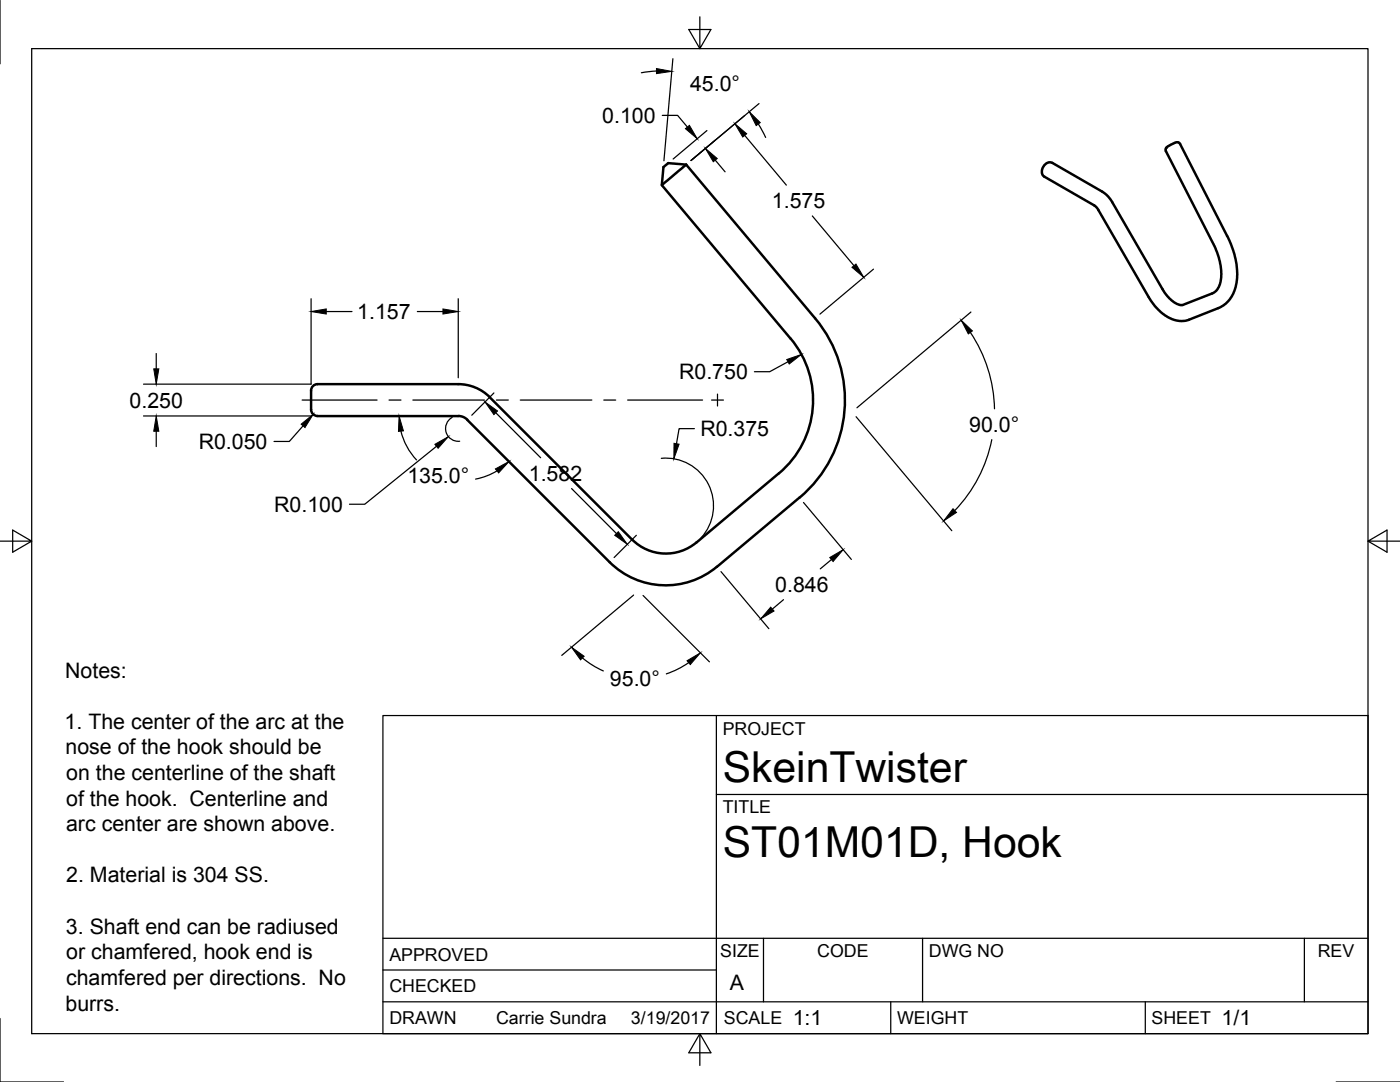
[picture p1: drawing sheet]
<svg xmlns="http://www.w3.org/2000/svg" width="279mm" height="216mm" viewBox="0 0 279 216" stroke-linecap="round" stroke-linejoin="round" font-family="sans-serif">
<!-- layer: Visible -->
<path d="M136.9 32.8l-4.8 4.1M136.9 32.8l-3.5-.2h-.2l-.8 .7-.3 3.6 25.7 30.7a19.1 19.1 0 0 1-2.3 26.8l-16.5 13.9M136.9 32.8l25.8 30.7M208.5 32.9l.8-.5 .7 .1 10 5.7 1.2 1.1 .7 .9 10.2 17.7 1.3 1.7 1.4 1 1.2 .3 6.3-2.6 .7-.7 .5-1 .2-1.3v-1.3l-.4-2.6-.9-2.2-9.8-19.1 .1-.5 .4-.4 1.7-.8h.4l.3 .2 10.1 20a13 13 0 0 1 .9 9l-.4 1.1-.6 1-1.3 1.2-.9 .5-6 2.4a6.2 6.2 0 0 1-6.5-2.3l-1.4-1.9-10.6-18.2-.4-.4-10-5.7a1.59 1.59 0 0 1 .1-2.4zM162.7 63.5a25.4 25.4 0 0 1-3.1 35.8l-16.5 13.8M126.2 107.7l-28.4-28.4a8.9 8.9 0 0 0-6.3-2.6h-28.1a1.53 1.53 0 0 0-1.3 2v2a2.44 2.44 0 0 0 .5 2.1l.8 .2h28.1l1.1 .3 .7 .4 28.4 28.5a15.9 15.9 0 0 0 21.4 .9M126.2 107.7a9.5 9.5 0 0 0 12.8 .5" fill="none" stroke="#000" stroke-width=".5"/>
<!-- layer: Border -->
<path d="M0 .1v12.6M6.3 9.7h266.7v196.6h-266.7zM139.7 3.4v6.3l2.2-3.8h-4.4l2.2 3.8M0 108h6.3l-3.8-2.2v4.4l3.8-2.2M273 108l3.8 2.2v-4.4l-3.8 2.2h6.3M0 203.2v12.7h12.7M139.7 206.3l-2.2 3.8h4.4l-2.2-3.8v6.3M266.7 215.9h12.6" fill="none" stroke="#000" stroke-width=".25"/>
<!-- layer: Titleblock -->
<path d="M76.4 142.8h196.6v63.5h-196.6zM143 158.5h130M143 142.8v63.5M76.4 199.9h196.6M76.4 193.6h66.6M76.4 187.2h196.6M152.4 187.2v12.7M177.8 199.9v6.4M184.1 187.2v12.7M228.6 199.9v6.4M260.3 187.2v12.7" fill="none" stroke="#000" stroke-width=".25"/>
<!-- layer: Dimensions -->
<g fill="none" stroke="#000" stroke-width=".25">
<path d="M131 14.2l-3 .3M134.3 11.7l-1.8 20.4M132.2 23h3l2 2.4M141.1 26.1l-6.8 5.6M142.7 32l2 2.3M148.6 27l8.3 9.9M151.3 24.7l1.5 2.7M151.5 20.7l-13.6 11.3M62.1 59.6v17.1h-33.5M91.5 59.6v15.8M162.1 43.1l8.3 9.9M174.3 53.7l-10.7 9"/>
<path d="M31.2 70.5v3.1M65.1 62.2h5.1M83.3 62.2h5.1M98.6 78.4l-4.4 4.5M157.3 72.2l-3.7 2h-3M193.7 66.3a28.4 28.4 0 0 1 4.8 15.3M193.8 62.3l-22.8 19.1M28.6 83h33.5M31.2 86.1v3M60.5 85l-2.8 3.1h-3M80 86a12.8 12.8 0 0 0 3.1 5.8M87.1 89.1l-14.3 11.5h-3.1"/>
<path d="M90.2 83.3a2.54 2.54 0 0 0-1.2 3 2.54 2.54 0 0 0 2.7 1.7M98.9 82.4l9 8.9M99.2 93.9l-2.4 1.2-1.9 .5M114.1 97.5l8.9 9M132 91.5a9.5 9.5 0 0 1 9.4 5.2 9.5 9.5 0 0 1-1.5 10.6M138.6 85.5h-3.1l-.5 3M170.8 83.2l19.1 22.7M197.9 87.7a28.4 28.4 0 0 1-7.4 14.2M126.4 118.7l-14.3 12.1M127 106.8l-4.4 4.5M128.3 118.8l13.3 13.3M143.9 114.1l9.5 11.3"/>
<path d="M156.4 119.7l-2.2 1.8M160.4 100.3l9.5 11.3M165.9 111.6l-2.2 1.9M116.2 131.3l2.3 1.6 1.9 1M137.5 132.2l-2.5 1.5-2 .8"/>
</g>
<g fill="#000" stroke="#000" stroke-width=".2">
<path d="M131 13.7l3.1 .5-3.1 .5zM136.8 25.7l.8-.7 1.5 2.7zM140.8 29.6l2.3 2-.8 .7zM146.7 24.7l2.3 2-.8 .6zM149.5 22.3l2.2 2.2-.8 .6zM170 53.3l.8-.6 1.6 2.6zM30.7 73.6h1l-.5 3.1zM62.1 62.2l3-.6v1.1zM88.4 61.6l3.1 .6-3.1 .5zM157 71.7l2.9-1-2.4 1.9zM191.8 63.9l2.3 2.1-.9 .6zM31.2 83l.5 3.1h-1z"/>
<path d="M60.1 84.6l2.4-1.9-1.6 2.6zM79.6 83l.9 3-1 .1zM86.8 88.7l2.7-1.6-2.1 2.4zM98.9 93.6l2.7-1.5-2.1 2.3zM96.8 80.2l2.5 1.8-.7 .7zM134.5 88.5l1 .1-1 2.9zM122.7 106.8l.7-.7 1.8 2.5zM165.6 111.3l2.7-1.6-2 2.3zM190.2 101.5l.7 .7-2.6 1.8zM114 129.1l2.6 1.8-.7 .8zM137.1 131.8l2.7-1.5-2 2.3zM153.8 121.1l.7 .8-2.7 1.6z"/>
</g>
<!-- layer: Center Lines -->
<path d="M60.3 79.8h15M77.6 79.8h2.4M82.4 79.8h14.3M99.1 79.8h2.3M103.8 79.8h14.3M120.5 79.8h2.4M125.3 79.8h14.9M142 79.8h2.4M143.2 78.6v2.4" fill="none" stroke="#000" stroke-width=".25"/>
<g font-size="8.5">
<text x="144.2" y="156">SkeinTwister</text>
<text x="144.2" y="171">ST01M01D, Hook</text>
</g>
<g font-size="4.3">
<text x="137.7" y="18.2">45.0°</text>
<text x="120.2" y="24.5">0.100</text>
<text x="154.1" y="41.5">1.575</text>
<text x="71.3" y="63.7">1.157</text>
<text x="135.5" y="75.7">R0.750</text>
<text x="25.9" y="81.3">0.250</text>
<text x="39.7" y="89.6">R0.050</text>
<text x="139.8" y="87">R0.375</text>
<text x="193.4" y="86.2">90.0°</text>
<text x="105.5" y="95.9">1.582</text>
<text x="81.3" y="96.4">135.0°</text>
<text x="54.7" y="102.1">R0.100</text>
<text x="154.7" y="118.1">0.846</text>
<text x="13" y="135.2">Notes:</text>
<text x="121.7" y="136.9">95.0°</text>
<text x="12.9" y="145.4">1. The center of the arc at the</text>
<text x="13.1" y="150.5">nose of the hook should be</text>
<text x="13.2" y="155.7">on the centerline of the shaft</text>
<text x="13.2" y="160.8">of the hook. Centerline and</text>
<text x="13.2" y="165.9">arc center are shown above.</text>
<text x="13.2" y="176.1">2. Material is 304 SS.</text>
<text x="13.2" y="186.3">3. Shaft end can be radiused</text>
<text x="13.2" y="191.4">or chamfered, hook end is</text>
<text x="13.2" y="196.6">chamfered per directions. No</text>
<text x="145.7" y="197.5">A</text>
<text x="13.1" y="201.6">burrs.</text>
<text x="158.2" y="204.6">1:1</text>
<text x="243.8" y="204.6">1/1</text>
</g>
<g font-size="3.5">
<text x="144.2" y="146.6">PROJECT</text>
<text x="144.2" y="162.3">TITLE</text>
<text x="77.7" y="191.7">APPROVED</text>
<text x="143.7" y="191">SIZE</text>
<text x="163.1" y="191">CODE</text>
<text x="185.4" y="191">DWG NO</text>
<text x="263" y="191">REV</text>
<text x="77.7" y="198">CHECKED</text>
<text x="77.7" y="204.4">DRAWN</text>
<text x="99" y="204.4">Carrie Sundra</text>
<text x="125.9" y="204.4">3/19/2017</text>
<text x="144.5" y="204.4">SCALE</text>
<text x="179" y="204.4">WEIGHT</text>
<text x="229.8" y="204.4">SHEET</text>
</g>
</svg>
